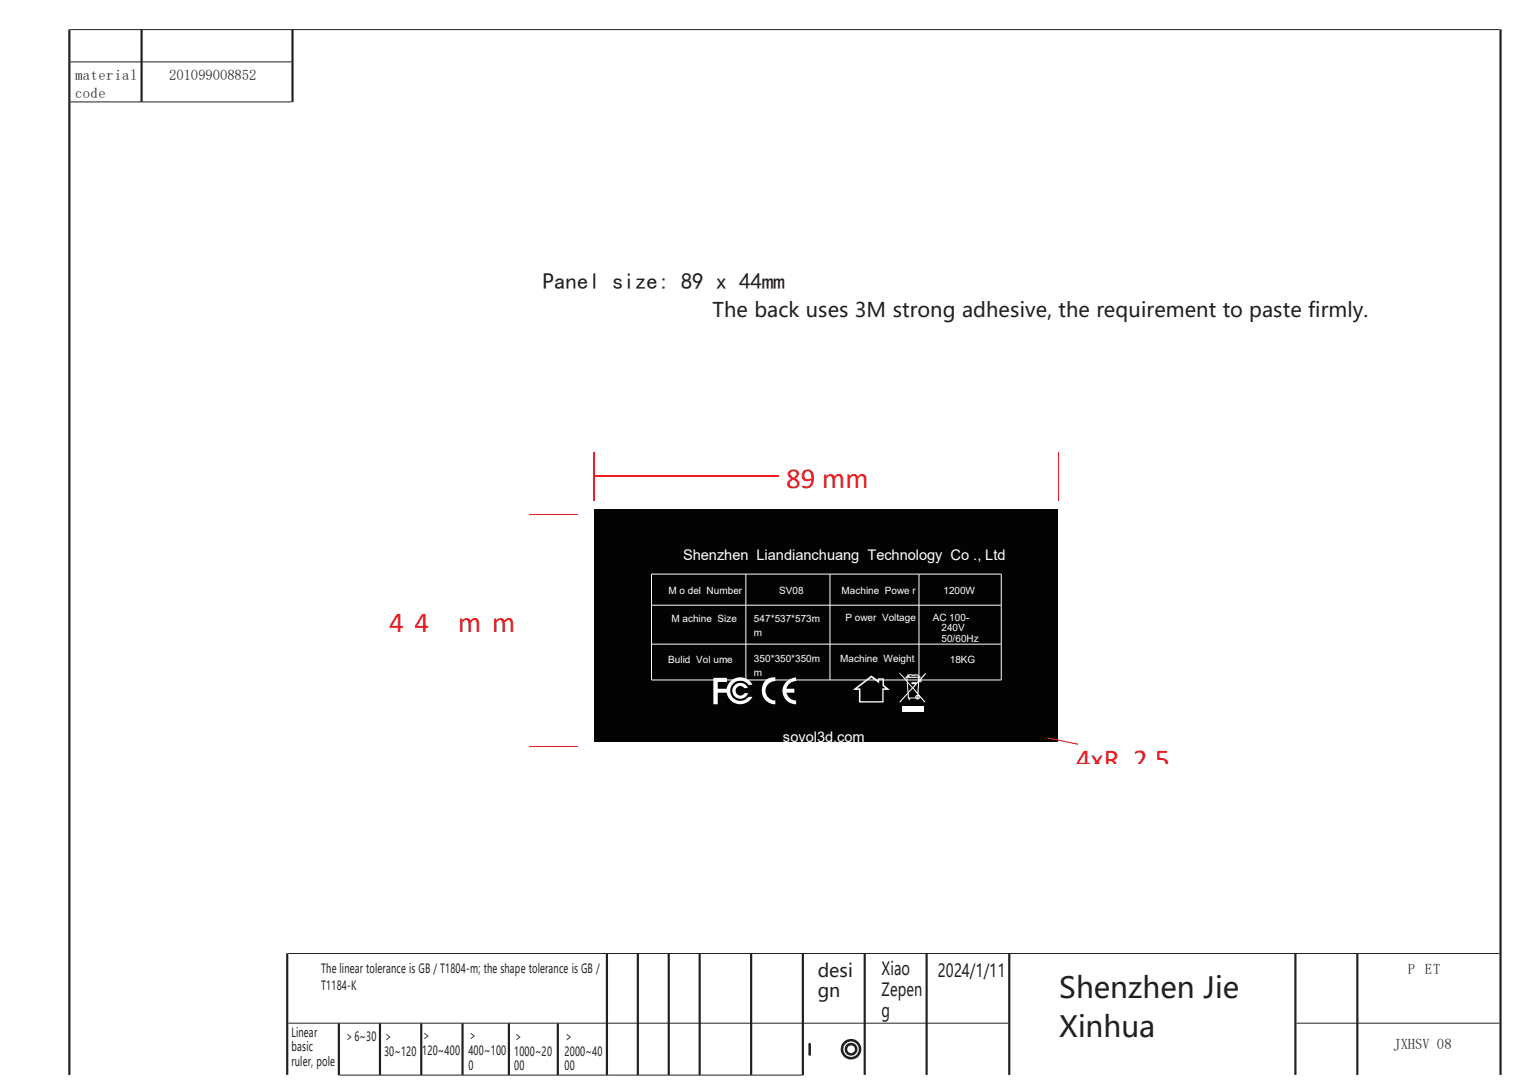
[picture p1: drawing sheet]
<svg xmlns="http://www.w3.org/2000/svg" width="297mm" height="210mm" viewBox="0 0 297 210" stroke-linecap="round" stroke-linejoin="round" font-family="sans-serif">
<path d="M164.3 203.5a.8 .8 0 0 0 1.6 0 .8 .8 0 0 0-1.6 0zM163.8 203.5a1.25 1.25 0 0 1 2.5 0 1.25 1.25 0 0 1-2.5 0zM163.6 203.5a1.5 1.5 0 0 0 3 0 1.5 1.5 0 0 0-3 0zM163.1 203.5a2 2 0 0 1 4 0 2 2 0 0 1-4 0z" fill="#231f20"/>
<path d="M115.3 98.8h90v45h-90z" fill-rule="evenodd" fill="#030303"/>
<path d="M126.4 111.3v20.6M126.5 111.3h67.7M126.5 117.4h67.7M144.7 111.4v20.4M161 111.4v20.4M178.3 111.4v20.4M194.2 111.3v20.6M126.5 124.9h67.7M126.5 131.9h67.7" fill="none" stroke="#fff" stroke-width=".19"/>
<g fill="#fff">
<path d="M174.4 130.5l1.5 1.7 .2 2.1-1.6 1.8 .1 .1 1.5-1.6 .1 1.1h.4v-.3h1a.45 .45 0 0 0 .5 .2 .45 .45 0 0 0 .3-.4l1 1 .1-.1-1.3-1.6 .1-2.2h.4v-.6l1-1.1-.2-.1-1.2 1.3v-.3l.3-.2v-.2l-.6-.3h-1.9l-.3 .4h-.2v.2l.3 .1v.4l-1.4-1.5zM177 130.9h.5zM176 131.1l.1 .1zM176.4 130.9h.4v.2h.8v-.2l.6 .3h-1.8zM178.5 131.9v.2h-.1zM176.1 132.5l.8 .9-.7 .7zM176.3 134.3l.8-.8 1 1.2-.3 .1-.3 .5h-1.2zM178.1 132.4l-.1 1.9-.8-.9zM176 131.4h2.1v.6l-.3 .4v-.1h-1v.4h.7l-.5 .6-.9-1.2zM177.9 135v.3h.2v-.3zM177.8 135.2a.25 .25 0 0 1 .5 0 .25 .25 0 0 1-.5 0z" fill-rule="evenodd"/>
<path d="M175 137h4.1v1.1h-4.1z" fill-rule="evenodd"/>
<path d="M142.4 133a1.55 1.55 0 0 1 2.7 .4h-.7a.92 .92 0 0 0-1.4-.1 .92 .92 0 0 0 .1 1.4 .92 .92 0 0 0 1.3-.3h.7a1.56 1.56 0 0 1-2.2 .9 1.56 1.56 0 0 1-.5-2.3zM138.4 131.4h2.6v.8h-1.8v1.4h1.8a2.66 2.66 0 0 1 2.2-2.2 2.66 2.66 0 0 1 2.8 1.4h-.8a1.96 1.96 0 0 0-2.9-.3 1.96 1.96 0 0 0 0 2.9 1.96 1.96 0 0 0 2.9-.3h.8a2.67 2.67 0 0 1-2.8 1.4 2.67 2.67 0 0 1-2.2-2.2h-1.8v2.3h-.8z" fill-rule="evenodd"/>
<path d="M165.4 133.8h1.2v2.4h4.8v-2.4h1.2l-1.1-1-.1-1.3h-1.1v.4l-1.3-.9zM166.3 133.5l2.7-2.1 1.6 1.1v-.7h.6v1.2l.6 .5h-.6v2.5h-4.3v-2.5z" fill-rule="evenodd"/>
<path d="M152.4 132.3a2.88 2.88 0 0 1 2.2-.9h-.2v.7a1.86 1.86 0 0 0-1.8 1.5h1.5v.7h-1.5a1.91 1.91 0 0 0 1.8 1.5v.8a2.58 2.58 0 0 1-2.3-1.5 2.58 2.58 0 0 1 .3-2.8zM148.5 131.9l.9-.5 .8-.1 .2 .1v.7a1.88 1.88 0 0 0-1.9 1.9 1.88 1.88 0 0 0 1.9 1.8v.8a2.73 2.73 0 0 1-2.5-1.7 2.73 2.73 0 0 1 .6-3z" fill-rule="evenodd"/>
</g>
<path d="M203.2 143l6 1.2-.1 .2-5.9-1.2z" fill="#ee1d23"/>
<path d="M115.2 87.6v9.4M115.2 92.4h35.9" fill="none" stroke="#ee1d23" stroke-width=".21"/>
<path d="M102.6 99.7h9.4M205.3 87.6v9.4M102.6 144.8h9.4" fill="none" stroke="#ee1d23" stroke-width=".19"/>
<path d="M13.7 5.7h277.2M13.7 12h42.8M13.7 19.8h42.8M55.9 184.9h235M55.9 198.4h139.7M251.5 198.4h39.4M66 208.5h89.5" fill="none" stroke="#231f20" stroke-width=".19"/>
<g fill="none" stroke="#231f20" stroke-width=".42">
<path d="M13.5 5.7v202.7M27.5 5.8v13.9M56.7 5.8v14M291.1 5.7v202.7M55.7 184.9v23.5M65.7 198.5v10M73.7 198.5v9.9M81.7 198.5v9.9M89.7 198.5v9.9M98.7 198.5v9.9M108.2 198.5v9.9M117.7 184.9v23.5"/>
<path d="M123.7 184.9v23.5M129.7 184.9v23.5M135.7 184.9v23.5M145.7 184.9v23.5M155.8 184.9v23.6M167.7 184.9v23.5M179.8 184.9v23.5M195.8 184.9v23.5M251.3 184.9v23.5M263.3 184.9v23.5"/>
</g>
<path d="M156.9 202.3l.2-.1 .2 .3v2l-.2 .2-.3-.2z" fill="#231f20"/>
<g font-size="5.6" fill="#ee1d23">
<text x="152.5" y="94.6">89 mm</text>
<text x="75.5" y="122.6">4</text>
<text x="80.4" y="122.6">4</text>
<text x="88.9" y="122.6">m m</text>
<text x="208.8" y="149">4xR 2.5</text>
</g>
<g font-size="5.6" fill="#231f20">
<text x="205.5" y="193.5">Shenzhen Jie</text>
<text x="205.5" y="201.1">Xinhua</text>
</g>
<text font-size="4.4" fill="#231f20" x="105.3" y="56.1">Panel size: 89 x 44mm</text>
<text font-size="3.9" fill="#231f20" x="138.2" y="61.5">The back uses 3M strong adhesive, the requirement to paste firmly.</text>
<g font-size="3.5" fill="#231f20">
<text x="158.6" y="189.5">desi</text>
<text x="171" y="189.1">Xiao</text>
<text x="181.9" y="189.5">2024/1/11</text>
<text x="158.6" y="193.4">gn</text>
<text x="171" y="193.1">Zepen</text>
<text x="171" y="197.1">g</text>
</g>
<g font-size="2.8" fill="#231f20">
<text x="14.6" y="15.6">material</text>
<text x="32.8" y="15.6">201099008852</text>
<text x="14.6" y="18.9">code</text>
<text x="273.1" y="188.8">P ET</text>
<text x="270.3" y="203.3">JXHSV 08</text>
</g>
<g font-size="2.8" fill="#fff">
<text x="132.5" y="108.6">Shenzhen Liandianchuang Technology Co ., Ltd</text>
<text x="151.9" y="143.8">sovol3d.com</text>
</g>
<g font-size="2.5" fill="#231f20">
<text x="62.3" y="188.7">The linear tolerance is GB / T1804-m; the shape tolerance is GB /</text>
<text x="62.3" y="192">T1184-K</text>
<text x="56.6" y="201.1">Linear</text>
<text x="56.6" y="203.9">basic</text>
<text x="67" y="201.8">＞6~30</text>
<text x="74.5" y="201.8">＞</text>
<text x="81.9" y="201.6">＞</text>
<text x="90.9" y="201.6">＞</text>
<text x="99.7" y="201.8">＞</text>
<text x="109.5" y="201.8">＞</text>
<text x="56.6" y="206.6">ruler, pole</text>
<text x="74.5" y="204.7">30~120</text>
<text x="81.9" y="204.5">120~400</text>
<text x="90.9" y="204.5">400~100</text>
<text x="90.9" y="207.4">0</text>
<text x="99.7" y="204.7">1000~20</text>
<text x="99.7" y="207.6">00</text>
<text x="109.5" y="204.7">2000~40</text>
<text x="109.5" y="207.6">00</text>
</g>
<g font-size="1.9" fill="#fff">
<text x="129.7" y="115.1">M o del Number</text>
<text x="151.1" y="115.2">SV08</text>
<text x="163.2" y="115.1">Machine Powe r</text>
<text x="183" y="115.2">1200W</text>
<text x="130.3" y="120.7">M achine Size</text>
<text x="146.3" y="120.7">547*537*573m</text>
<text x="146.3" y="123.3">m</text>
<text x="164" y="120.5">P ower Voltage</text>
<text x="180.9" y="120.3">AC 100-</text>
<text x="182.6" y="122.4">240V</text>
<text x="182.6" y="124.5">50/60Hz</text>
<text x="129.6" y="128.6">Bulid Vol ume</text>
<text x="146.3" y="128.5">350*350*350m</text>
<text x="146.3" y="131.1">m</text>
<text x="163" y="128.3">Machine Weight</text>
<text x="184.2" y="128.6">18KG</text>
</g>
</svg>
